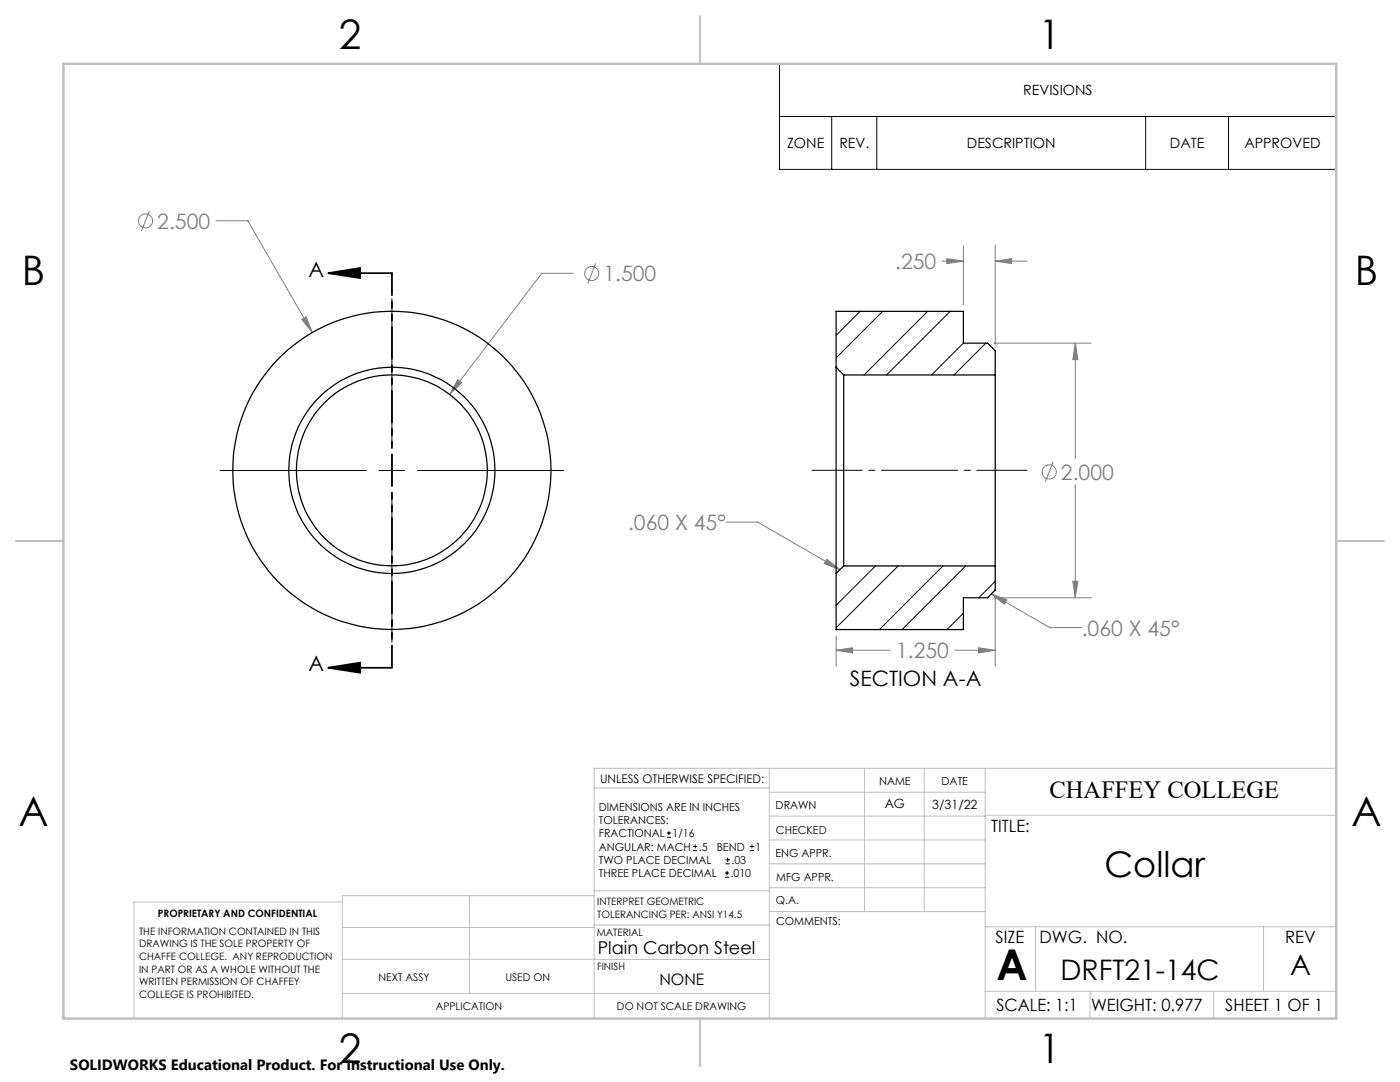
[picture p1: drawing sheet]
<svg xmlns="http://www.w3.org/2000/svg" width="279mm" height="216mm" viewBox="0 0 279 216" stroke-linecap="round" stroke-linejoin="round" font-family="sans-serif">
<g fill="none" stroke="#808080" stroke-width=".2">
<path d="M29.8 42.1l-1.6 4M43.1 44.1h6.4l12.8 22.3M114.5 54.5h-6.4l-18.4 24.2M118.9 52.6l-1.6 4M188 52.1h4.3M188.9 51.6l3.4 .5-3.4 .5zM192.3 48.9v12M198.6 52.1l3.3-.5v1zM198.6 48.9v19.8M198.6 52.1h6.4M60.2 63.7l.9-.4 1.2 3.1zM91.3 75.8l.8 .6-2.4 2.3z"/>
<path d="M198.4 68.5h19.4M214.6 68.5l.5 3.3h-1zM214.6 68.5v23.1M210.2 92.1l-1.6 4.1M214.6 96.7v22.6M144.9 104.2h6.3l16.4 9.5M165 111.6l2.6 2.1-3.1-1.2zM197.8 118.5l3.1 1.2-.5 .9zM197.8 118.5l11.7 6.7h6.4M198.4 119.3h19.4M198.6 119v13.9M214.1 116h1l-.5 3.3z"/>
<path d="M166.9 129.8l3.2-.5v1zM166.9 126.9v6M166.9 129.8h10.8M190.6 129.8h8M195.3 129.3l3.3 .5-3.3 .5z"/>
<circle cx="29" cy="44.1" r="1.4"/>
<circle cx="118.1" cy="54.6" r="1.4"/>
<circle cx="209.4" cy="94.2" r="1.41"/>
</g>
<g fill="none" stroke="#000" stroke-width=".2">
<path d="M155.6 12.7h111.1v21.1h-111.1zM155.6 23.2h111.1M166 23.2v10.6M175 23.2v10.6M228.6 23.2v10.6M245.2 23.2v10.6M78.2 59.6v29.2M43.9 93.9h29.2M75.7 93.9h5.1M78.2 91.3v5.1M78.2 99v29.2M83.3 93.9h29.2"/>
<path d="M133.1 167.1h.8M133.1 166.2h.8M133.5 165.8v.9M138.3 169.7h.8M138.3 168.9h.8M138.7 168.5v.8M144.7 175h.8M144.7 174.2h.8M144.8 172.4h.9M144.8 171.6h.9M145.1 173.8v.8M145.2 171.1v.9"/>
<path d="M149.6 169.7h.9M149.6 168.9h.9M150.1 168.5v.8"/>
</g>
<path d="M65.5 54.5l6.4-1v2zM65.5 54.5h12.7M65.5 133.2l6.4-1v2zM65.5 133.2h12.7" fill="none" stroke="#000" stroke-width=".35"/>
<path d="M205 93.8h-43" fill="none" stroke="#000" stroke-width=".2" stroke-dasharray="15.2 1.3 1.3 1.3" stroke-dashoffset="5.2"/>
<path d="M78.2 54.5v78.7" fill="none" stroke="#000" stroke-width=".35" stroke-dasharray="6.3 1.3 1.3 1.3 1.3 1.3" stroke-dashoffset="1.9"/>
<g fill="none" stroke="#c0c0c0" stroke-width=".2">
<path d="M118.6 157.2h34.9M153.5 153.3v49.9M153.5 158.1h43.1M172.5 153.3v28.6M184.4 153.3v28.6M196.6 153.3v49.9M266.7 153.3h-148.1v49.9M68.3 180h-41.6v23.2M93.7 178.7v19.5M118.6 178.7h-50.3v24.5M118.6 177.7h35M153.5 167.6h43.1"/>
<path d="M153.5 162.8h43.1M153.5 172.4h43.1M153.5 177.1h43.1M196.6 162.7h70.1M68.3 198.2h85.2M68.3 191.4l85.2 .1M68.3 185.1h50.3M118.6 184.6h35M153.6 181.9h43M196.6 197.8h70.1M196.6 184.9h70.1M206.7 184.9v12.9"/>
<path d="M217.5 197.8v5.4M242.2 197.8v5.4M252.2 184.9v12.9"/>
</g>
<path d="M139.7 3.2v9.5M3.1 107.9h9.6M266.7 107.9h9.5M139.7 203.2v9.6" fill="none" stroke="#c0c0c0" stroke-width=".25"/>
<path d="M12.7 12.7h254v190.5h-254z" fill="none" stroke="#c0c0c0" stroke-width=".5"/>
<path d="M65.5 54.5l6.4-1v2zM65.5 133.2l6.4-1v2z" fill="#000"/>
<path d="M60.2 63.7l2.1 2.7-1.2-3.1zM91.3 75.8l-1.6 2.9 2.4-2.3zM165 111.6l2.6 2.1-3.1-1.2zM197.8 118.5l3.1 1.2-.5 .9zM214.6 68.5l.5 3.3h-1zM214.1 116h1l-.5 3.3zM188.9 51.6l3.4 .5-3.4 .5zM198.6 52.1l3.3-.5v1zM166.9 129.8l3.2-.5v1zM195.3 129.3l3.3 .5-3.3 .5z" fill="#808080"/>
<g fill="none" stroke="#000" stroke-width=".25">
<path d="M166.9 73.3v41.1M166.9 73.3v-11.2h25.4v6.4h4.8l1.5 1.5v4.8M166.9 73.3l1.5 1.5M168.4 74.8v38.1M168.4 74.8h30.2M198.6 74.8v38.1M168.4 112.9h30.2M168.4 112.9l-1.5 1.5M198.6 112.9v4.8l-1.5 1.6h-4.8v6.3h-25.4v-11.2"/>
<circle cx="78.2" cy="93.9" r="20.6"/>
<circle cx="78.2" cy="93.9" r="31.8"/>
<circle cx="78.2" cy="93.9" r="19.1"/>
</g>
<path d="M171.7 62.1l-4.8 4.8M176.1 62.1l-9.2 9.3M185.1 62.1l-12.7 12.7M189.6 62.1l-12.7 12.7M192.3 68.5l-6.4 6.3M196.7 68.5l-6.3 6.3M174.7 112.9l-7.8 7.9M179.2 112.9l-12.3 12.4M188.2 112.9l-12.7 12.7M192.7 112.9l-12.7 12.7M198.6 116l-3.3 3.3M192.3 122.3l-3.3 3.3" fill="none" stroke="#000" stroke-width=".2"/>
<text font-size="8.5" x="198.9" y="195.5">A</text>
<g font-size="8.1">
<text x="67.6" y="9.7">2</text>
<text x="207.3" y="9.7">1</text>
<text x="4.4" y="57">B</text>
<text x="270.4" y="57">B</text>
<text x="3.7" y="164.9">A</text>
<text x="269.7" y="164.9">A</text>
<text x="67.6" y="212.2">2</text>
<text x="207.3" y="212.2">1</text>
</g>
<text font-size="7.1" x="220.4" y="175">Collar</text>
<g font-size="5.6">
<text x="211.6" y="195.6">DRFT21-14C</text>
<text x="257.5" y="194.6">A</text>
</g>
<text font-size="4.9" x="209.5" y="159.3">CHAFFEY COLLEGE</text>
<g font-size="4.2" fill="#808080">
<text x="31.4" y="45.6">2.500</text>
<text x="178.6" y="53.7">.250</text>
<text x="120.4" y="56.1">1.500</text>
<text x="211.7" y="95.7">2.000</text>
<text x="125.3" y="105.8">.060 X 45°</text>
<text x="178.9" y="131.4">1.250</text>
<text x="215.9" y="126.8">.060 X 45°</text>
</g>
<g font-size="4.2">
<text x="61.6" y="55.2">A</text>
<text x="61.6" y="134">A</text>
<text x="169.6" y="136.8">SECTION A-A</text>
</g>
<text font-size="3.5" x="119.3" y="190.3">Plain Carbon Steel</text>
<g font-size="3.4">
<text x="197.8" y="166">TITLE:</text>
<text x="198.7" y="188.1">SIZE</text>
<text x="207.5" y="188.1">DWG. NO.</text>
<text x="256.5" y="188.2">REV</text>
<text x="198.8" y="201.7">SCALE: 1:1</text>
<text x="217.7" y="201.8">WEIGHT: 0.977</text>
<text x="244.5" y="201.7">SHEET 1 OF 1</text>
</g>
<text font-size="3.2" x="131.6" y="196.6">NONE</text>
<text font-size="3" x="14" y="213.5">SOLIDWORKS Educational Product. For Instructional Use Only.</text>
<g font-size="2.8">
<text x="204.2" y="19">REVISIONS</text>
<text x="157.1" y="29.6">ZONE</text>
<text x="167.5" y="29.6">REV.</text>
<text x="193" y="29.6">DESCRIPTION</text>
<text x="233.5" y="29.6">DATE</text>
<text x="248.4" y="29.6">APPROVED</text>
</g>
<g font-size="2.5">
<text x="176.6" y="161.3">AG</text>
<text x="186.1" y="161.4">3/31/22</text>
</g>
<text font-size="2.4" x="119.8" y="156.2">UNLESS OTHERWISE SPECIFIED:</text>
<g font-size="2.2">
<text x="119.5" y="161.8">DIMENSIONS ARE IN INCHES</text>
<text x="154.8" y="161.4">DRAWN</text>
<text x="175.4" y="156.6">NAME</text>
<text x="187.9" y="156.7">DATE</text>
<text x="119.5" y="164.4">TOLERANCES:</text>
<text x="119.5" y="167.1">FRACTIONAL</text>
<text x="134.2" y="167.1">1/16</text>
<text x="154.9" y="166.3">CHECKED</text>
<text x="119.5" y="172.4">TWO PLACE DECIMAL</text>
<text x="119.5" y="169.7">ANGULAR: MACH</text>
<text x="139.5" y="169.7">.5</text>
<text x="143" y="169.7">BEND</text>
<text x="146" y="172.4">.03</text>
<text x="150.8" y="169.7">1</text>
<text x="154.8" y="171">ENG APPR.</text>
<text x="119.5" y="175">THREE PLACE DECIMAL</text>
<text x="145.8" y="175">.010</text>
<text x="154.9" y="175.7">MFG APPR.</text>
<text x="154.9" y="180.4">Q.A.</text>
<text x="154.9" y="184.6">COMMENTS:</text>
</g>
<g font-size="2.1">
<text x="75.5" y="195.7">NEXT ASSY</text>
<text x="100.9" y="195.7">USED ON</text>
<text x="86.9" y="201.5">APPLICATION</text>
<text x="123.1" y="201.6">DO NOT SCALE DRAWING</text>
</g>
<g font-size="2">
<text x="31.5" y="182.9">PROPRIETARY AND CONFIDENTIAL</text>
<text x="119.2" y="180.6">INTERPRET GEOMETRIC</text>
<text x="119.2" y="183.1">TOLERANCING PER: ANSI Y14.5</text>
<text x="27.8" y="186.5">THE INFORMATION CONTAINED IN THIS</text>
<text x="27.8" y="189">DRAWING IS THE SOLE PROPERTY OF</text>
<text x="27.8" y="191.6">CHAFFE COLLEGE. ANY REPRODUCTION</text>
<text x="119.1" y="186.7">MATERIAL</text>
<text x="27.8" y="194.1">IN PART OR AS A WHOLE WITHOUT THE</text>
<text x="27.8" y="196.6">WRITTEN PERMISSION OF CHAFFEY</text>
<text x="119.1" y="193.5">FINISH</text>
<text x="27.8" y="199.1">COLLEGE IS PROHIBITED.</text>
</g>
</svg>
